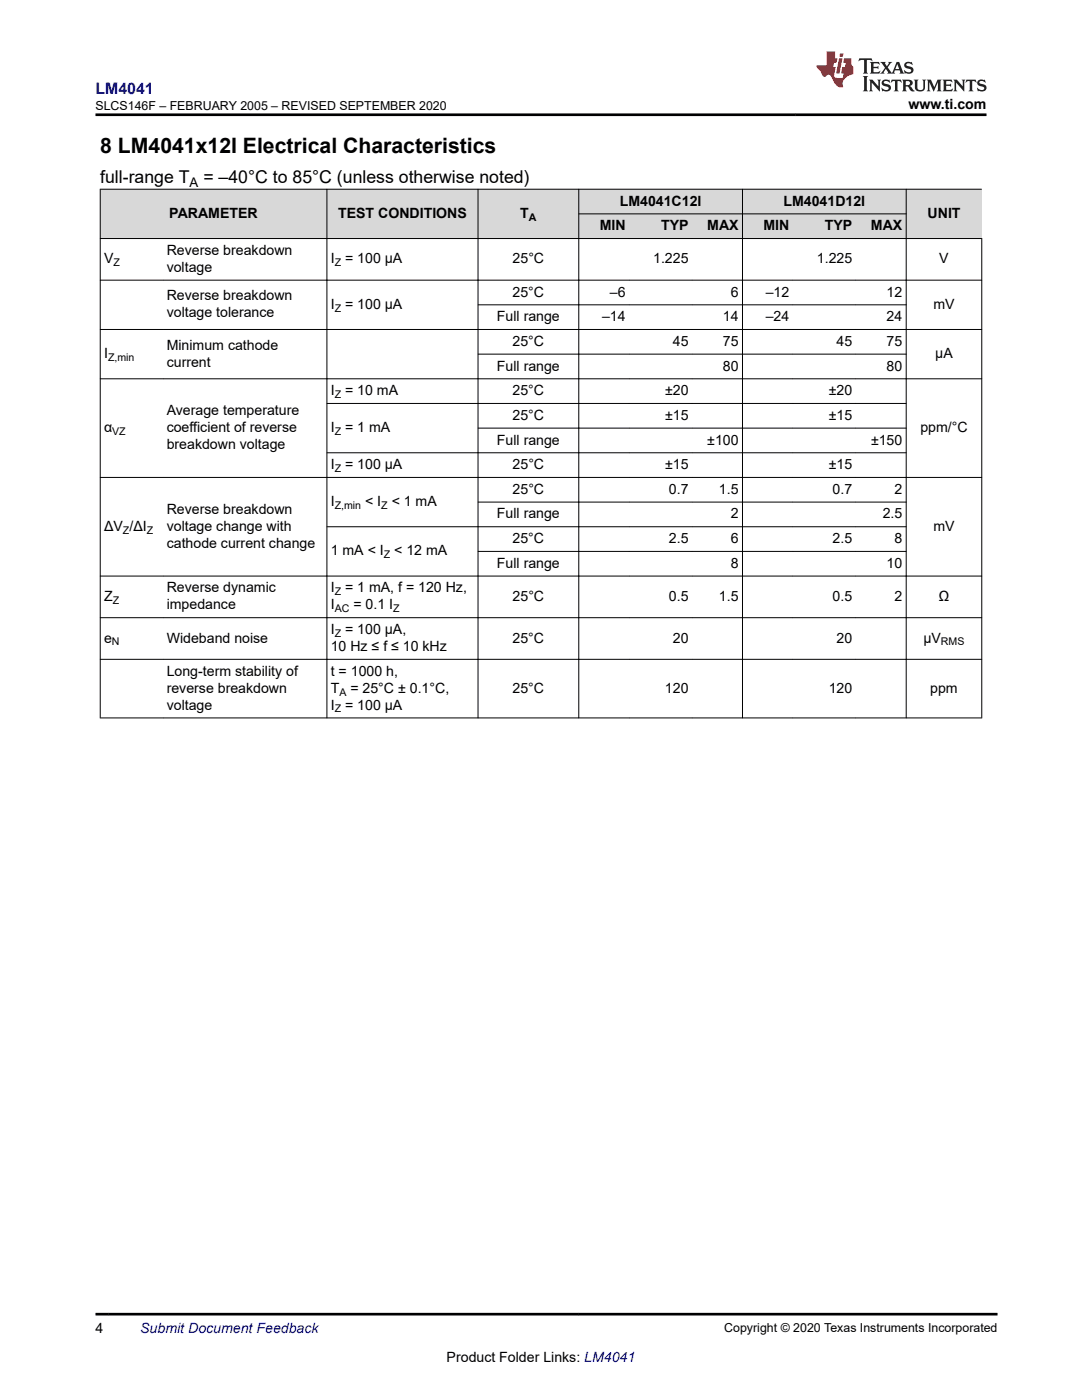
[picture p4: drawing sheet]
<svg xmlns="http://www.w3.org/2000/svg" width="216mm" height="279mm" viewBox="0 0 216 279" stroke-linecap="round" stroke-linejoin="round" font-family="sans-serif">
<g fill="#d8d8d8">
<path d="M20 37.8h175.9v4.9h-175.9z" fill-rule="evenodd"/>
<path d="M20 42.7h175.9v4.9h-175.9z" fill-rule="evenodd"/>
<path d="M20.1 37.8h45.1v9.7h-45.1z" fill-rule="evenodd"/>
<path d="M65.3 37.8h30v9.7h-30z" fill-rule="evenodd"/>
<path d="M95.4 37.8h20v9.7h-20z" fill-rule="evenodd"/>
<path d="M115.6 37.8h32.5v4.8h-32.5z" fill-rule="evenodd"/>
<path d="M148.2 37.8h32.6v4.8h-32.6z" fill-rule="evenodd"/>
<path d="M180.9 37.8h15v9.7h-15z" fill-rule="evenodd"/>
<path d="M115.6 42.7h9.9v4.8h-9.9z" fill-rule="evenodd"/>
<path d="M125.5 42.7h12.6v4.8h-12.6z" fill-rule="evenodd"/>
<path d="M138.1 42.7h10v4.8h-10z" fill-rule="evenodd"/>
<path d="M148.2 42.7h10v4.8h-10z" fill-rule="evenodd"/>
<path d="M158.2 42.7h12.6v4.8h-12.6z" fill-rule="evenodd"/>
<path d="M170.8 42.7h10v4.8h-10z" fill-rule="evenodd"/>
</g>
<g fill="none" stroke="#000" stroke-width=".2">
<path d="M19.9 37.8h176M20 37.7v105.6M65.2 37.7v105.6M95.4 37.7v105.6M115.5 37.7v105.6M148.2 37.7v105.6M180.8 37.7v105.6M19.9 47.6h176.1M19.9 55.9h176.1M115.4 42.7h65.5M195.9 47.5v95.8M19.9 65.8h176.1"/>
<path d="M19.9 75.6h176.1M95.3 60.8h85.6M95.3 70.7h85.6M19.9 95.3h176.1M65.2 80.5h115.7M95.3 85.4h85.6M180.9 90.4h-115.7M19.9 115h176.1M65.2 105.1h115.7M95.3 100.2h85.6M95.3 110h85.6M19.9 123.3h176.1"/>
<path d="M19.9 131.6h176.1M19.9 143.3h176.1"/>
</g>
<path d="M171.5 11.6l-.2 .6 .5-.2h.6v.1v2.2l-.2 .4h1l-.2-.4v-2.2v-.1h.5l.6 .2-.2-.6zM173.6 12.4l.2 .3v1.6l-.2 .4h1.9l.1-.6a1.08 1.08 0 0 1-1.3 .2v-.7h.6l.4 .2v-.7l-.4 .2h-.6v-.5l.2-.2a1 1 0 0 1 1 .3l-.1-.5zM175.7 12.4l.9 1.1-1 1.2h.9l-.2-.2 .5-.8 .4 .8-.2 .2h1.6l-.2-.2 .2-.5h.9l.1 .5-.1 .2h.9l-.2-.4-.8-1.9h-.5l-.9 2.1-.9-1.1 .9-1h-.8l.2 .2-.4 .6-.4-.6 .2-.2zM179 12.8l.4 1h-.7zM180.7 12.5a.65 .65 0 0 0-.2 .7 .65 .65 0 0 0 .6 .5l.6 .1 .1 .3a.79 .79 0 0 1-.7 .4 .79 .79 0 0 1-.7-.5l.1 .7 .2-.1a.93 .93 0 0 0 1.1 0 .93 .93 0 0 0 .4-.9 1.46 1.46 0 0 0-1.2-.6l-.1-.3a1.09 1.09 0 0 1 1.2 .2l-.2-.6-.1 .1-.5-.2zM172.2 15.2l.2 .4v2.2l-.2 .4h1l-.2-.4v-2.2l.2-.4zM173.4 15.9l.2 .4v1.5l-.2 .4h.8l-.3-.4 .1-1.3 1.6 1.8v-2l.2-.4h-.7l.1 .2 .1 1.1-1.2-1.3zM176.2 16a.65 .65 0 0 0-.2 .8 .65 .65 0 0 0 .6 .4l.6 .2 .1 .2a.79 .79 0 0 1-.7 .4 .79 .79 0 0 1-.7-.5l.1 .7 .2-.1a.93 .93 0 0 0 1.1 .1 .93 .93 0 0 0 .4-1 1.46 1.46 0 0 0-1.2-.5l-.1-.4a1.09 1.09 0 0 1 1.2 .2l-.1-.6-.2 .1-.5-.1zM177.9 15.9l-.1 .6a.63 .63 0 0 1 .8-.3v1.6l-.3 .4h1l-.2-.4v-1.6a.66 .66 0 0 1 .8 .3l-.1-.6zM180 15.9l.2 .4v1.5l-.2 .4h1l-.2-.2-.1-.7h.5l.1 .2a.79 .79 0 0 0 1.2 .6l-1-.9a.61 .61 0 0 0 .6-.6 .61 .61 0 0 0-.5-.7zM180.8 16.2h.1a.47 .47 0 0 1 .5 .1 .47 .47 0 0 1 .1 .5l-.1 .1-.7 .1zM182.3 15.9l.2 .2a2.27 2.27 0 0 0 .4 2 1.04 1.04 0 0 0 1.7-.7v-1.3l.2-.2h-.8l.2 .4v1.1a.6 .6 0 0 1-.6 .6 .6 .6 0 0 1-.6-.6v-1.1l.3-.4zM184.9 15.9l.2 .4v1.5l-.2 .4h.8l-.3-.4v-1.4l.9 1.9 .9-1.9v1.4l-.3 .4h1l-.2-.4v-1.5l.2-.4h-.8l-.7 1.5-.6-1.5zM188.1 15.9l.2 .4v1.5l-.2 .4h1.9l.1-.6a1.09 1.09 0 0 1-1.3 .2v-.7h.6l.4 .2v-.6l-.4 .2h-.6v-.6l.2-.1a1.01 1.01 0 0 1 1 .3l-.1-.6zM190.2 15.9l.3 .4v1.5l-.3 .4h.8l-.2-.4v-1.3l1.6 1.8v-2l.2-.4h-.7l.2 .2v1.1l-1.2-1.3zM192.8 15.9l-.1 .6a.63 .63 0 0 1 .8-.3v1.6l-.3 .4h1l-.2-.4v-1.6a.66 .66 0 0 1 .8 .3l-.1-.6zM195.2 16a.65 .65 0 0 0-.2 .8 .65 .65 0 0 0 .6 .4l.6 .2 .2 .2a.79 .79 0 0 1-.7 .4 .79 .79 0 0 1-.7-.5l.1 .7 .2-.1a.93 .93 0 0 0 1 .1 .93 .93 0 0 0 .5-1 1.46 1.46 0 0 0-1.3-.5v-.4a1.09 1.09 0 0 1 1.2 .2l-.2-.6-.2 .1-.5-.1z" fill="#231f20"/>
<path d="M164.9 10.3v2.7h-2l.1 .4 .8 1a.95 .95 0 0 0 1 .9 .59 .59 0 0 1 .5-.4 .59 .59 0 0 1 .5 .3l.4 .8a1.59 1.59 0 0 0 2.1 1.4 1.61 1.61 0 0 1 1-2.3l1-.3-.1-1.5a1.59 1.59 0 0 1-.3-1.7h-1.5l-.2 .9h.6l-.2 .9h-.5l-.2 .9v.3l.4 .1-.1 .9h-.7a.73 .73 0 0 1-1-.7l.3-1.5h-.5l.1-.9h.5l.2-.9h-.5v-1.3zM167.4 11.6l-.6 3.1h.7l.6-3.1zM167.6 10.7l-.1 .6h.7l.1-.6z" fill="#ed1c24"/>
<path d="M19 22.9h177.8M19 262.3h180" fill="none" stroke="#000" stroke-width=".53"/>
<text font-size="4.2" x="20" y="30.5">8 LM4041x12I Electrical Characteristics</text>
<g font-size="3.5">
<text x="20" y="36.6">full-range T</text>
<text x="40.6" y="36.6">= –40°C to 85°C (unless otherwise noted)</text>
</g>
<text font-size="3.2" fill="#00f" x="19" y="18.7">LM4041</text>
<g font-size="2.8">
<text x="181.3" y="21.8">www.ti.com</text>
<text x="123.7" y="41">LM4041C12I</text>
<text x="156.3" y="41">LM4041D12I</text>
<text x="33.8" y="43.5">PARAMETER</text>
<text x="67.5" y="43.5">TEST CONDITIONS</text>
<text x="103.8" y="43.5">T</text>
<text x="119.7" y="46">MIN</text>
<text x="131.9" y="46">TYP</text>
<text x="141.1" y="46">MAX</text>
<text x="152.3" y="46">MIN</text>
<text x="164.6" y="46">TYP</text>
<text x="173.8" y="46">MAX</text>
<text x="185.1" y="43.5">UNIT</text>
<text x="20.8" y="52.6">V</text>
<text x="33.3" y="50.9">Reverse breakdown</text>
<text x="66" y="52.6">I</text>
<text x="68.9" y="52.6">= 100 μA</text>
<text x="102.3" y="52.6">25°C</text>
<text x="130.3" y="52.6">1.225</text>
<text x="163" y="52.6">1.225</text>
<text x="187.4" y="52.6">V</text>
<text x="33.3" y="54.3">voltage</text>
<text x="33.3" y="60">Reverse breakdown</text>
<text x="102.3" y="59.2">25°C</text>
<text x="121.7" y="59.2">–6</text>
<text x="145.8" y="59.2">6</text>
<text x="152.8" y="59.2">–12</text>
<text x="176.9" y="59.2">12</text>
<text x="33.3" y="63.3">voltage tolerance</text>
<text x="66" y="61.6">I</text>
<text x="68.9" y="61.6">= 100 μA</text>
<text x="99.2" y="64.1">Full range</text>
<text x="120.1" y="64.1">–14</text>
<text x="144.2" y="64.1">14</text>
<text x="152.8" y="64.1">–24</text>
<text x="176.9" y="64.1">24</text>
<text x="186.2" y="61.6">mV</text>
<text x="20.8" y="71.5">I</text>
<text x="33.3" y="69.8">Minimum cathode</text>
<text x="102.3" y="69">25°C</text>
<text x="134.3" y="69">45</text>
<text x="144.2" y="69">75</text>
<text x="166.9" y="69">45</text>
<text x="176.9" y="69">75</text>
<text x="186.6" y="71.5">μA</text>
<text x="33.3" y="73.2">current</text>
<text x="99.2" y="73.9">Full range</text>
<text x="144.2" y="73.9">80</text>
<text x="176.9" y="73.9">80</text>
<text x="33.3" y="82.9">Average temperature</text>
<text x="66" y="78.9">I</text>
<text x="68.9" y="78.9">= 10 mA</text>
<text x="102.3" y="78.9">25°C</text>
<text x="102.3" y="83.8">25°C</text>
<text x="132.7" y="78.9">±20</text>
<text x="132.7" y="83.8">±15</text>
<text x="165.4" y="78.9">±20</text>
<text x="165.4" y="83.8">±15</text>
<text x="20.8" y="86.3">α</text>
<text x="33.3" y="86.3">coefficient of reverse</text>
<text x="33.3" y="89.6">breakdown voltage</text>
<text x="66" y="86.3">I</text>
<text x="68.9" y="86.3">= 1 mA</text>
<text x="99.2" y="88.7">Full range</text>
<text x="141.1" y="88.7">±100</text>
<text x="173.8" y="88.7">±150</text>
<text x="183.6" y="86.3">ppm/°C</text>
<text x="66" y="93.6">I</text>
<text x="68.9" y="93.6">= 100 μA</text>
<text x="102.3" y="93.6">25°C</text>
<text x="132.7" y="93.6">±15</text>
<text x="165.4" y="93.6">±15</text>
<text x="66" y="101">I</text>
<text x="72.9" y="101">&lt; I</text>
<text x="78.2" y="101">&lt; 1 mA</text>
<text x="102.3" y="98.6">25°C</text>
<text x="133.5" y="98.6">0.7</text>
<text x="143.5" y="98.6">1.5</text>
<text x="166.1" y="98.6">0.7</text>
<text x="178.5" y="98.6">2</text>
<text x="20.8" y="105.9">ΔV /ΔI</text>
<text x="33.3" y="102.6">Reverse breakdown</text>
<text x="33.3" y="105.9">voltage change with</text>
<text x="99.2" y="103.5">Full range</text>
<text x="145.8" y="103.5">2</text>
<text x="176.1" y="103.5">2.5</text>
<text x="186.2" y="105.9">mV</text>
<text x="33.3" y="109.3">cathode current change</text>
<text x="66" y="110.9">1 mA &lt; I</text>
<text x="78.7" y="110.9">&lt; 12 mA</text>
<text x="99.2" y="113.3">Full range</text>
<text x="102.3" y="108.4">25°C</text>
<text x="133.5" y="108.4">2.5</text>
<text x="145.8" y="108.4">6</text>
<text x="145.8" y="113.3">8</text>
<text x="166.1" y="108.4">2.5</text>
<text x="176.9" y="113.3">10</text>
<text x="178.5" y="108.4">8</text>
<text x="20.8" y="119.9">Z</text>
<text x="33.3" y="118.2">Reverse dynamic</text>
<text x="66" y="118.2">I</text>
<text x="68.9" y="118.2">= 1 mA, f = 120 Hz,</text>
<text x="102.3" y="119.9">25°C</text>
<text x="133.5" y="119.9">0.5</text>
<text x="143.5" y="119.9">1.5</text>
<text x="166.1" y="119.9">0.5</text>
<text x="178.5" y="119.9">2</text>
<text x="187.3" y="119.9">Ω</text>
<text x="33.3" y="121.6">impedance</text>
<text x="66" y="121.6">I</text>
<text x="70.5" y="121.6">= 0.1 I</text>
<text x="20.8" y="128.2">e</text>
<text x="33.3" y="128.2">Wideband noise</text>
<text x="66" y="126.5">I</text>
<text x="66" y="129.9">10 Hz ≤ f ≤ 10 kHz</text>
<text x="68.9" y="126.5">= 100 μA,</text>
<text x="102.3" y="128.2">25°C</text>
<text x="134.3" y="128.2">20</text>
<text x="166.9" y="128.2">20</text>
<text x="184.3" y="128.2">μV</text>
<text x="33.3" y="134.9">Long-term stability of</text>
<text x="66" y="134.9">t = 1000 h,</text>
<text x="33.3" y="138.2">reverse breakdown</text>
<text x="33.3" y="141.6">voltage</text>
<text x="66" y="138.2">T</text>
<text x="66" y="141.6">I</text>
<text x="68.9" y="141.6">= 100 μA</text>
<text x="69.9" y="138.2">= 25°C ± 0.1°C,</text>
<text x="102.3" y="138.2">25°C</text>
<text x="132.7" y="138.2">120</text>
<text x="165.4" y="138.2">120</text>
<text x="185.6" y="138.2">ppm</text>
<text x="19" y="266.1">4</text>
<text x="89.1" y="271.7">Product Folder Links: LM4041</text>
</g>
<text font-size="2.8" fill="#00f" x="28" y="266.1">Submit Document Feedback</text>
<text font-size="2.6" x="37.8" y="37.3">A</text>
<g font-size="2.5">
<text x="19" y="21.9">SLCS146F – FEBRUARY 2005 – REVISED SEPTEMBER 2020</text>
<text x="144.5" y="265.8">Copyright © 2020 Texas Instruments Incorporated</text>
</g>
<g font-size="2.1">
<text x="105.5" y="44.1">A</text>
<text x="22.7" y="53.1">Z</text>
<text x="66.8" y="53.1">Z</text>
<text x="66.8" y="62.2">Z</text>
<text x="21.6" y="72.1">Z,min</text>
<text x="66.8" y="79.4">Z</text>
<text x="22.4" y="86.8">VZ</text>
<text x="66.8" y="86.8">Z</text>
<text x="66.8" y="94.2">Z</text>
<text x="66.8" y="101.6">Z,min</text>
<text x="76.1" y="101.6">Z</text>
<text x="24.5" y="106.5">Z</text>
<text x="29.3" y="106.5">Z</text>
<text x="76.6" y="111.4">Z</text>
<text x="66.8" y="118.8">Z</text>
<text x="22.5" y="120.5">Z</text>
<text x="66.8" y="122.2">AC</text>
<text x="78.4" y="122.2">Z</text>
<text x="22.3" y="128.8">N</text>
<text x="66.8" y="127.1">Z</text>
<text x="187.8" y="128.8">RMS</text>
<text x="66.8" y="142.2">Z</text>
<text x="67.7" y="138.8">A</text>
</g>
</svg>
